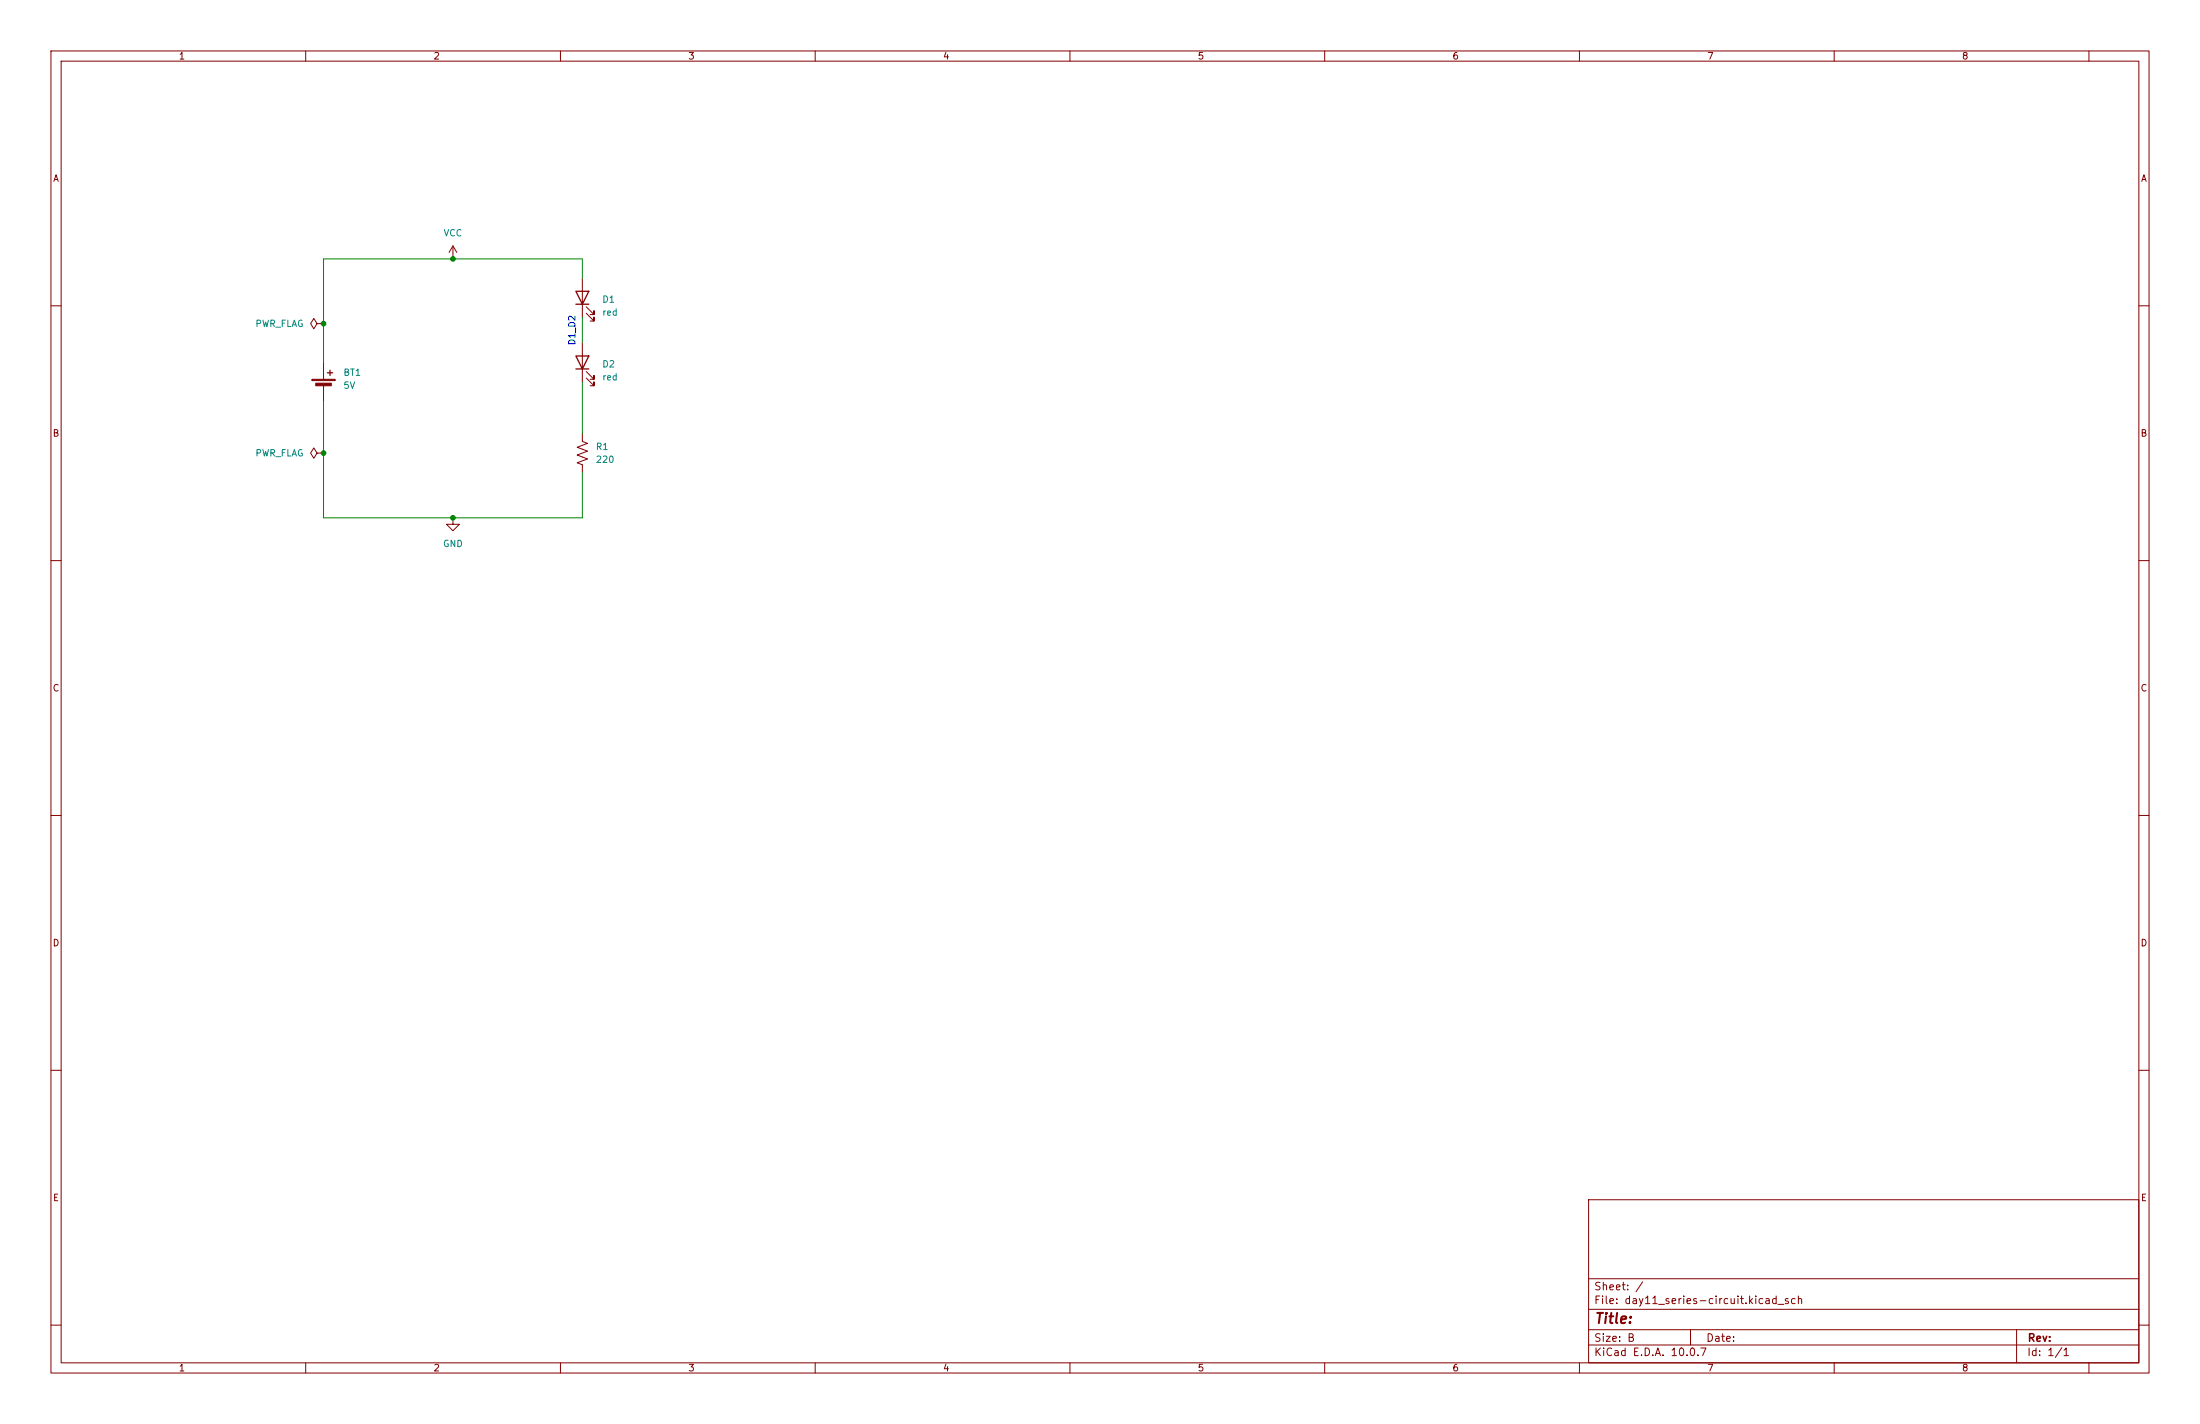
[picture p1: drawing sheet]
(kicad_sch
 (version 20260306)
 (generator "eeschema")
 (generator_version "10.0")
 (paper "B")
 (lib_symbols
  (symbol "Device:Battery_Cell"
   (pin_numbers (hide yes))
   (pin_names
    (offset 0) (hide yes)) (exclude_from_sim no) (in_bom yes) (on_board yes)
   (in_pos_files yes)
   (duplicate_pin_numbers_are_jumpers no)
   (property "Reference" "BT" (at 2.54 2.54 0) (show_name no) (do_not_autoplace no) (effects (font (size 1.27 1.27)) (justify left)))
   (property "Value" "Battery_Cell" (at 2.54 0 0) (show_name no) (do_not_autoplace no) (effects (font (size 1.27 1.27)) (justify left)))
   (property "Footprint" "" (at 0 1.524 90) (show_name no) (do_not_autoplace no) (hide yes) (effects (font (size 1.27 1.27))))
   (property "Datasheet" "" (at 0 1.524 90) (show_name no) (do_not_autoplace no) (hide yes) (effects (font (size 1.27 1.27))))
   (property "Description" "Single-cell battery" (at 0 0 0) (show_name no) (do_not_autoplace no) (hide yes) (effects (font (size 1.27 1.27))))
   (property "Sim.Device" "V" (at 0 0 0) (show_name no) (do_not_autoplace no) (hide yes) (effects (font (size 1.27 1.27))))
   (property "Sim.Type" "DC" (at 0 0 0) (show_name no) (do_not_autoplace no) (hide yes) (effects (font (size 1.27 1.27))))
   (property "Sim.Pins" "1=+ 2=-" (at 0 0 0) (show_name no) (do_not_autoplace no) (hide yes) (effects (font (size 1.27 1.27))))
   (symbol "Battery_Cell_0_1"
    (rectangle (start -2.286 1.778) (end 2.286 1.524) (stroke (width 0) (type default)) (fill (type outline)))
    (rectangle (start -1.524 1.016) (end 1.524 0.508) (stroke (width 0) (type default)) (fill (type outline)))
    (polyline (pts (xy 0 1.778) (xy 0 2.54)) (stroke (width 0) (type default)) (fill (type none)))
    (polyline (pts (xy 0 0.762) (xy 0 0)) (stroke (width 0) (type default)) (fill (type none)))
    (polyline (pts (xy 0.762 3.048) (xy 1.778 3.048)) (stroke (width 0.254) (type default)) (fill (type none)))
    (polyline (pts (xy 1.27 3.556) (xy 1.27 2.54)) (stroke (width 0.254) (type default)) (fill (type none))))
   (symbol "Battery_Cell_1_1"
    (pin passive line (at 0 5.08 270) (length 2.54) (name "+" (effects (font (size 1.27 1.27)))) (number "1" (effects (font (size 1.27 1.27)))))
    (pin passive line (at 0 -2.54 90) (length 2.54) (name "-" (effects (font (size 1.27 1.27)))) (number "2" (effects (font (size 1.27 1.27))))))
   (embedded_fonts no))
  (symbol "Device:LED"
   (pin_numbers (hide yes))
   (pin_names
    (offset 1.016) (hide yes)) (exclude_from_sim no) (in_bom yes) (on_board yes)
   (in_pos_files yes)
   (duplicate_pin_numbers_are_jumpers no)
   (property "Reference" "D" (at 0 2.54 0) (show_name no) (do_not_autoplace no) (effects (font (size 1.27 1.27))))
   (property "Value" "LED" (at 0 -2.54 0) (show_name no) (do_not_autoplace no) (effects (font (size 1.27 1.27))))
   (property "Footprint" "" (at 0 0 0) (show_name no) (do_not_autoplace no) (hide yes) (effects (font (size 1.27 1.27))))
   (property "Datasheet" "" (at 0 0 0) (show_name no) (do_not_autoplace no) (hide yes) (effects (font (size 1.27 1.27))))
   (property "Description" "Light emitting diode" (at 0 0 0) (show_name no) (do_not_autoplace no) (hide yes) (effects (font (size 1.27 1.27))))
   (property "Sim.Pins" "1=K 2=A" (at 0 0 0) (show_name no) (do_not_autoplace no) (hide yes) (effects (font (size 1.27 1.27))))
   (symbol "LED_0_1"
    (polyline (pts (xy -3.048 -0.762) (xy -4.572 -2.286) (xy -3.81 -2.286) (xy -4.572 -2.286) (xy -4.572 -1.524)) (stroke (width 0) (type default)) (fill (type none)))
    (polyline (pts (xy -1.778 -0.762) (xy -3.302 -2.286) (xy -2.54 -2.286) (xy -3.302 -2.286) (xy -3.302 -1.524)) (stroke (width 0) (type default)) (fill (type none)))
    (polyline (pts (xy -1.27 0) (xy 1.27 0)) (stroke (width 0) (type default)) (fill (type none)))
    (polyline (pts (xy -1.27 -1.27) (xy -1.27 1.27)) (stroke (width 0.254) (type default)) (fill (type none)))
    (polyline (pts (xy 1.27 -1.27) (xy 1.27 1.27) (xy -1.27 0) (xy 1.27 -1.27)) (stroke (width 0.254) (type default)) (fill (type none))))
   (symbol "LED_1_1"
    (pin passive line (at -3.81 0 0) (length 2.54) (name "K" (effects (font (size 1.27 1.27)))) (number "1" (effects (font (size 1.27 1.27)))))
    (pin passive line (at 3.81 0 180) (length 2.54) (name "A" (effects (font (size 1.27 1.27)))) (number "2" (effects (font (size 1.27 1.27))))))
   (embedded_fonts no))
  (symbol "Device:R_US"
   (pin_numbers (hide yes))
   (pin_names
    (offset 0)) (exclude_from_sim no) (in_bom yes) (on_board yes)
   (in_pos_files yes)
   (duplicate_pin_numbers_are_jumpers no)
   (property "Reference" "R" (at 2.54 0 90) (show_name no) (do_not_autoplace no) (effects (font (size 1.27 1.27))))
   (property "Value" "R_US" (at -2.54 0 90) (show_name no) (do_not_autoplace no) (effects (font (size 1.27 1.27))))
   (property "Footprint" "" (at 1.016 -0.254 90) (show_name no) (do_not_autoplace no) (hide yes) (effects (font (size 1.27 1.27))))
   (property "Datasheet" "" (at 0 0 0) (show_name no) (do_not_autoplace no) (hide yes) (effects (font (size 1.27 1.27))))
   (property "Description" "Resistor, US symbol" (at 0 0 0) (show_name no) (do_not_autoplace no) (hide yes) (effects (font (size 1.27 1.27))))
   (symbol "R_US_0_1"
    (polyline (pts (xy 0 2.286) (xy 0 2.54)) (stroke (width 0) (type default)) (fill (type none)))
    (polyline (pts (xy 0 2.286) (xy 1.016 1.905) (xy 0 1.524) (xy -1.016 1.143) (xy 0 0.762)) (stroke (width 0) (type default)) (fill (type none)))
    (polyline (pts (xy 0 0.762) (xy 1.016 0.381) (xy 0 0) (xy -1.016 -0.381) (xy 0 -0.762)) (stroke (width 0) (type default)) (fill (type none)))
    (polyline (pts (xy 0 -0.762) (xy 1.016 -1.143) (xy 0 -1.524) (xy -1.016 -1.905) (xy 0 -2.286)) (stroke (width 0) (type default)) (fill (type none)))
    (polyline (pts (xy 0 -2.286) (xy 0 -2.54)) (stroke (width 0) (type default)) (fill (type none))))
   (symbol "R_US_1_1"
    (pin passive line (at 0 3.81 270) (length 1.27) (name "" (effects (font (size 1.27 1.27)))) (number "1" (effects (font (size 1.27 1.27)))))
    (pin passive line (at 0 -3.81 90) (length 1.27) (name "" (effects (font (size 1.27 1.27)))) (number "2" (effects (font (size 1.27 1.27))))))
   (embedded_fonts no))
  (symbol "power:GND"
   (power global)
   (pin_numbers (hide yes))
   (pin_names
    (offset 0) (hide yes)) (exclude_from_sim no) (in_bom yes) (on_board yes)
   (in_pos_files yes)
   (duplicate_pin_numbers_are_jumpers no)
   (property "Reference" "#PWR" (at 0 -6.35 0) (show_name no) (do_not_autoplace no) (hide yes) (effects (font (size 1.27 1.27))))
   (property "Value" "GND" (at 0 -3.81 0) (show_name no) (do_not_autoplace no) (effects (font (size 1.27 1.27))))
   (property "Footprint" "" (at 0 0 0) (show_name no) (do_not_autoplace no) (hide yes) (effects (font (size 1.27 1.27))))
   (property "Datasheet" "" (at 0 0 0) (show_name no) (do_not_autoplace no) (hide yes) (effects (font (size 1.27 1.27))))
   (property "Description" "Power symbol creates a global label with name \"GND\" , ground" (at 0 0 0) (show_name no) (do_not_autoplace no) (hide yes) (effects (font (size 1.27 1.27))))
   (symbol "GND_0_1"
    (polyline (pts (xy 0 0) (xy 0 -1.27) (xy 1.27 -1.27) (xy 0 -2.54) (xy -1.27 -1.27) (xy 0 -1.27)) (stroke (width 0) (type default)) (fill (type none))))
   (symbol "GND_1_1"
    (pin power_in line (at 0 0 270) (length 0) (name "" (effects (font (size 1.27 1.27)))) (number "1" (effects (font (size 1.27 1.27))))))
   (embedded_fonts no))
  (symbol "power:PWR_FLAG"
   (power global)
   (pin_numbers (hide yes))
   (pin_names
    (offset 0) (hide yes)) (exclude_from_sim no) (in_bom yes) (on_board yes)
   (in_pos_files yes)
   (duplicate_pin_numbers_are_jumpers no)
   (property "Reference" "#FLG" (at 0 1.905 0) (show_name no) (do_not_autoplace no) (hide yes) (effects (font (size 1.27 1.27))))
   (property "Value" "PWR_FLAG" (at 0 3.81 0) (show_name no) (do_not_autoplace no) (effects (font (size 1.27 1.27))))
   (property "Footprint" "" (at 0 0 0) (show_name no) (do_not_autoplace no) (hide yes) (effects (font (size 1.27 1.27))))
   (property "Datasheet" "" (at 0 0 0) (show_name no) (do_not_autoplace no) (hide yes) (effects (font (size 1.27 1.27))))
   (property "Description" "Special symbol for telling ERC where power comes from" (at 0 0 0) (show_name no) (do_not_autoplace no) (hide yes) (effects (font (size 1.27 1.27))))
   (symbol "PWR_FLAG_0_0"
    (pin power_out line (at 0 0 90) (length 0) (name "" (effects (font (size 1.27 1.27)))) (number "1" (effects (font (size 1.27 1.27))))))
   (symbol "PWR_FLAG_0_1"
    (polyline (pts (xy 0 0) (xy 0 1.27) (xy -1.016 1.905) (xy 0 2.54) (xy 1.016 1.905) (xy 0 1.27)) (stroke (width 0) (type default)) (fill (type none))))
   (embedded_fonts no))
  (symbol "power:VCC"
   (power global)
   (pin_numbers (hide yes))
   (pin_names
    (offset 0) (hide yes)) (exclude_from_sim no) (in_bom yes) (on_board yes)
   (in_pos_files yes)
   (duplicate_pin_numbers_are_jumpers no)
   (property "Reference" "#PWR" (at 0 -3.81 0) (show_name no) (do_not_autoplace no) (hide yes) (effects (font (size 1.27 1.27))))
   (property "Value" "VCC" (at 0 3.556 0) (show_name no) (do_not_autoplace no) (effects (font (size 1.27 1.27))))
   (property "Footprint" "" (at 0 0 0) (show_name no) (do_not_autoplace no) (hide yes) (effects (font (size 1.27 1.27))))
   (property "Datasheet" "" (at 0 0 0) (show_name no) (do_not_autoplace no) (hide yes) (effects (font (size 1.27 1.27))))
   (property "Description" "Power symbol creates a global label with name \"VCC\"" (at 0 0 0) (show_name no) (do_not_autoplace no) (hide yes) (effects (font (size 1.27 1.27))))
   (symbol "VCC_0_1"
    (polyline (pts (xy -0.762 1.27) (xy 0 2.54)) (stroke (width 0) (type default)) (fill (type none)))
    (polyline (pts (xy 0 2.54) (xy 0.762 1.27)) (stroke (width 0) (type default)) (fill (type none)))
    (polyline (pts (xy 0 0) (xy 0 2.54)) (stroke (width 0) (type default)) (fill (type none))))
   (symbol "VCC_1_1"
    (pin power_in line (at 0 0 90) (length 0) (name "" (effects (font (size 1.27 1.27)))) (number "1" (effects (font (size 1.27 1.27))))))
   (embedded_fonts no)))
 (text "D1_D2"
  (exclude_from_sim no)
  (at 112.268 65.024 90)
  (effects (font (size 1.27 1.27))))
 (junction
  (at 88.9 50.8)
  (diameter 0)
  (color 0 0 0 0))
 (junction
  (at 88.9 101.6)
  (diameter 0)
  (color 0 0 0 0))
 (junction
  (at 63.5 63.5)
  (diameter 0)
  (color 0 0 0 0))
 (junction
  (at 63.5 88.9)
  (diameter 0)
  (color 0 0 0 0))
 (wire
  (pts (xy 88.9 101.6) (xy 63.5 101.6))
  (stroke (width 0) (type default)))
 (wire
  (pts (xy 63.5 78.74) (xy 63.5 88.9))
  (stroke (width 0) (type default)))
 (wire
  (pts (xy 63.5 88.9) (xy 63.5 101.6))
  (stroke (width 0) (type default)))
 (wire
  (pts (xy 114.3 101.6) (xy 88.9 101.6))
  (stroke (width 0) (type default)))
 (wire
  (pts (xy 114.3 92.71) (xy 114.3 101.6))
  (stroke (width 0) (type default)))
 (wire
  (pts (xy 114.3 74.93) (xy 114.3 85.09))
  (stroke (width 0) (type default)))
 (wire
  (pts (xy 114.3 50.8) (xy 114.3 54.61))
  (stroke (width 0) (type default)))
 (wire
  (pts (xy 63.5 63.5) (xy 63.5 50.8))
  (stroke (width 0) (type default)))
 (wire
  (pts (xy 63.5 50.8) (xy 88.9 50.8))
  (stroke (width 0) (type default)))
 (wire
  (pts (xy 114.3 62.23) (xy 114.3 67.31))
  (stroke (width 0) (type default)))
 (wire
  (pts (xy 63.5 71.12) (xy 63.5 63.5))
  (stroke (width 0) (type default)))
 (wire
  (pts (xy 88.9 50.8) (xy 114.3 50.8))
  (stroke (width 0) (type default)))
 (symbol
  (lib_id "Device:Battery_Cell")
  (at 63.5 76.2 0)
  (unit 1)
  (body_style 1)
  (exclude_from_sim no)
  (in_bom yes)
  (on_board yes)
  (in_pos_files yes)
  (dnp no)
  (fields_autoplaced yes)
  (property "Reference" "BT1" (at 67.31 73.0884 0) (show_name no) (do_not_autoplace no) (effects (font (size 1.27 1.27)) (justify left)))
  (property "Value" "5V" (at 67.31 75.6284 0) (show_name no) (do_not_autoplace no) (effects (font (size 1.27 1.27)) (justify left)))
  (property "Footprint" "" (at 63.5 74.676 90) (hide yes) (show_name no) (do_not_autoplace no) (effects (font (size 1.27 1.27))))
  (property "Datasheet" "" (at 63.5 74.676 90) (hide yes) (show_name no) (do_not_autoplace no) (effects (font (size 1.27 1.27))))
  (property "Description" "Single-cell battery" (at 63.5 76.2 0) (hide yes) (show_name no) (do_not_autoplace no) (effects (font (size 1.27 1.27))))
  (property "Sim.Device" "V" (at 63.5 76.2 0) (hide yes) (show_name no) (do_not_autoplace no) (effects (font (size 1.27 1.27))))
  (property "Sim.Type" "DC" (at 63.5 76.2 0) (hide yes) (show_name no) (do_not_autoplace no) (effects (font (size 1.27 1.27))))
  (property "Sim.Pins" "1=+ 2=-" (at 63.5 76.2 0) (hide yes) (show_name no) (do_not_autoplace no) (effects (font (size 1.27 1.27))))
  (pin "2")
  (pin "1"))
 (symbol
  (lib_id "Device:R_US")
  (at 114.3 88.9 0)
  (unit 1)
  (body_style 1)
  (exclude_from_sim no)
  (in_bom yes)
  (on_board yes)
  (in_pos_files yes)
  (dnp no)
  (fields_autoplaced yes)
  (property "Reference" "R1" (at 116.84 87.6299 0) (show_name no) (do_not_autoplace no) (effects (font (size 1.27 1.27)) (justify left)))
  (property "Value" "220" (at 116.84 90.1699 0) (show_name no) (do_not_autoplace no) (effects (font (size 1.27 1.27)) (justify left)))
  (property "Footprint" "" (at 115.316 89.154 90) (hide yes) (show_name no) (do_not_autoplace no) (effects (font (size 1.27 1.27))))
  (property "Datasheet" "" (at 114.3 88.9 0) (hide yes) (show_name no) (do_not_autoplace no) (effects (font (size 1.27 1.27))))
  (property "Description" "Resistor, US symbol" (at 114.3 88.9 0) (hide yes) (show_name no) (do_not_autoplace no) (effects (font (size 1.27 1.27))))
  (pin "1")
  (pin "2"))
 (symbol
  (lib_id "Device:LED")
  (at 114.3 71.12 90)
  (unit 1)
  (body_style 1)
  (exclude_from_sim no)
  (in_bom yes)
  (on_board yes)
  (in_pos_files yes)
  (dnp no)
  (fields_autoplaced yes)
  (property "Reference" "D2" (at 118.11 71.4374 90) (show_name no) (do_not_autoplace no) (effects (font (size 1.27 1.27)) (justify right)))
  (property "Value" "red" (at 118.11 73.9774 90) (show_name no) (do_not_autoplace no) (effects (font (size 1.27 1.27)) (justify right)))
  (property "Footprint" "" (at 114.3 71.12 0) (hide yes) (show_name no) (do_not_autoplace no) (effects (font (size 1.27 1.27))))
  (property "Datasheet" "" (at 114.3 71.12 0) (hide yes) (show_name no) (do_not_autoplace no) (effects (font (size 1.27 1.27))))
  (property "Description" "Light emitting diode" (at 114.3 71.12 0) (hide yes) (show_name no) (do_not_autoplace no) (effects (font (size 1.27 1.27))))
  (property "Sim.Pins" "1=K 2=A" (at 114.3 71.12 0) (hide yes) (show_name no) (do_not_autoplace no) (effects (font (size 1.27 1.27))))
  (pin "1")
  (pin "2"))
 (symbol
  (lib_id "Device:LED")
  (at 114.3 58.42 90)
  (unit 1)
  (body_style 1)
  (exclude_from_sim no)
  (in_bom yes)
  (on_board yes)
  (in_pos_files yes)
  (dnp no)
  (fields_autoplaced yes)
  (property "Reference" "D1" (at 118.11 58.7374 90) (show_name no) (do_not_autoplace no) (effects (font (size 1.27 1.27)) (justify right)))
  (property "Value" "red" (at 118.11 61.2774 90) (show_name no) (do_not_autoplace no) (effects (font (size 1.27 1.27)) (justify right)))
  (property "Footprint" "" (at 114.3 58.42 0) (hide yes) (show_name no) (do_not_autoplace no) (effects (font (size 1.27 1.27))))
  (property "Datasheet" "" (at 114.3 58.42 0) (hide yes) (show_name no) (do_not_autoplace no) (effects (font (size 1.27 1.27))))
  (property "Description" "Light emitting diode" (at 114.3 58.42 0) (hide yes) (show_name no) (do_not_autoplace no) (effects (font (size 1.27 1.27))))
  (property "Sim.Pins" "1=K 2=A" (at 114.3 58.42 0) (hide yes) (show_name no) (do_not_autoplace no) (effects (font (size 1.27 1.27))))
  (pin "1")
  (pin "2"))
 (symbol
  (lib_id "power:GND")
  (at 88.9 101.6 0)
  (unit 1)
  (body_style 1)
  (exclude_from_sim no)
  (in_bom yes)
  (on_board yes)
  (in_pos_files yes)
  (dnp no)
  (fields_autoplaced yes)
  (property "Reference" "#PWR02" (at 88.9 107.95 0) (hide yes) (show_name no) (do_not_autoplace no) (effects (font (size 1.27 1.27))))
  (property "Value" "GND" (at 88.9 106.68 0) (show_name no) (do_not_autoplace no) (effects (font (size 1.27 1.27))))
  (property "Footprint" "" (at 88.9 101.6 0) (hide yes) (show_name no) (do_not_autoplace no) (effects (font (size 1.27 1.27))))
  (property "Datasheet" "" (at 88.9 101.6 0) (hide yes) (show_name no) (do_not_autoplace no) (effects (font (size 1.27 1.27))))
  (property "Description" "Power symbol creates a global label with name \"GND\" , ground" (at 88.9 101.6 0) (hide yes) (show_name no) (do_not_autoplace no) (effects (font (size 1.27 1.27))))
  (pin "1"))
 (symbol
  (lib_id "power:PWR_FLAG")
  (at 63.5 88.9 90)
  (unit 1)
  (body_style 1)
  (exclude_from_sim no)
  (in_bom yes)
  (on_board yes)
  (in_pos_files yes)
  (dnp no)
  (fields_autoplaced yes)
  (property "Reference" "#FLG02" (at 61.595 88.9 0) (hide yes) (show_name no) (do_not_autoplace no) (effects (font (size 1.27 1.27))))
  (property "Value" "PWR_FLAG" (at 59.69 88.8999 90) (show_name no) (do_not_autoplace no) (effects (font (size 1.27 1.27)) (justify left)))
  (property "Footprint" "" (at 63.5 88.9 0) (hide yes) (show_name no) (do_not_autoplace no) (effects (font (size 1.27 1.27))))
  (property "Datasheet" "" (at 63.5 88.9 0) (hide yes) (show_name no) (do_not_autoplace no) (effects (font (size 1.27 1.27))))
  (property "Description" "Special symbol for telling ERC where power comes from" (at 63.5 88.9 0) (hide yes) (show_name no) (do_not_autoplace no) (effects (font (size 1.27 1.27))))
  (pin "1"))
 (symbol
  (lib_id "power:PWR_FLAG")
  (at 63.5 63.5 90)
  (unit 1)
  (body_style 1)
  (exclude_from_sim no)
  (in_bom yes)
  (on_board yes)
  (in_pos_files yes)
  (dnp no)
  (fields_autoplaced yes)
  (property "Reference" "#FLG01" (at 61.595 63.5 0) (hide yes) (show_name no) (do_not_autoplace no) (effects (font (size 1.27 1.27))))
  (property "Value" "PWR_FLAG" (at 59.69 63.4999 90) (show_name no) (do_not_autoplace no) (effects (font (size 1.27 1.27)) (justify left)))
  (property "Footprint" "" (at 63.5 63.5 0) (hide yes) (show_name no) (do_not_autoplace no) (effects (font (size 1.27 1.27))))
  (property "Datasheet" "" (at 63.5 63.5 0) (hide yes) (show_name no) (do_not_autoplace no) (effects (font (size 1.27 1.27))))
  (property "Description" "Special symbol for telling ERC where power comes from" (at 63.5 63.5 0) (hide yes) (show_name no) (do_not_autoplace no) (effects (font (size 1.27 1.27))))
  (pin "1"))
 (symbol
  (lib_id "power:VCC")
  (at 88.9 50.8 0)
  (unit 1)
  (body_style 1)
  (exclude_from_sim no)
  (in_bom yes)
  (on_board yes)
  (in_pos_files yes)
  (dnp no)
  (fields_autoplaced yes)
  (property "Reference" "#PWR01" (at 88.9 54.61 0) (hide yes) (show_name no) (do_not_autoplace no) (effects (font (size 1.27 1.27))))
  (property "Value" "VCC" (at 88.9 45.72 0) (show_name no) (do_not_autoplace no) (effects (font (size 1.27 1.27))))
  (property "Footprint" "" (at 88.9 50.8 0) (hide yes) (show_name no) (do_not_autoplace no) (effects (font (size 1.27 1.27))))
  (property "Datasheet" "" (at 88.9 50.8 0) (hide yes) (show_name no) (do_not_autoplace no) (effects (font (size 1.27 1.27))))
  (property "Description" "Power symbol creates a global label with name \"VCC\"" (at 88.9 50.8 0) (hide yes) (show_name no) (do_not_autoplace no) (effects (font (size 1.27 1.27))))
  (pin "1"))
 (sheet_instances
  (path ""
   (page "1")))
 (embedded_fonts no))
